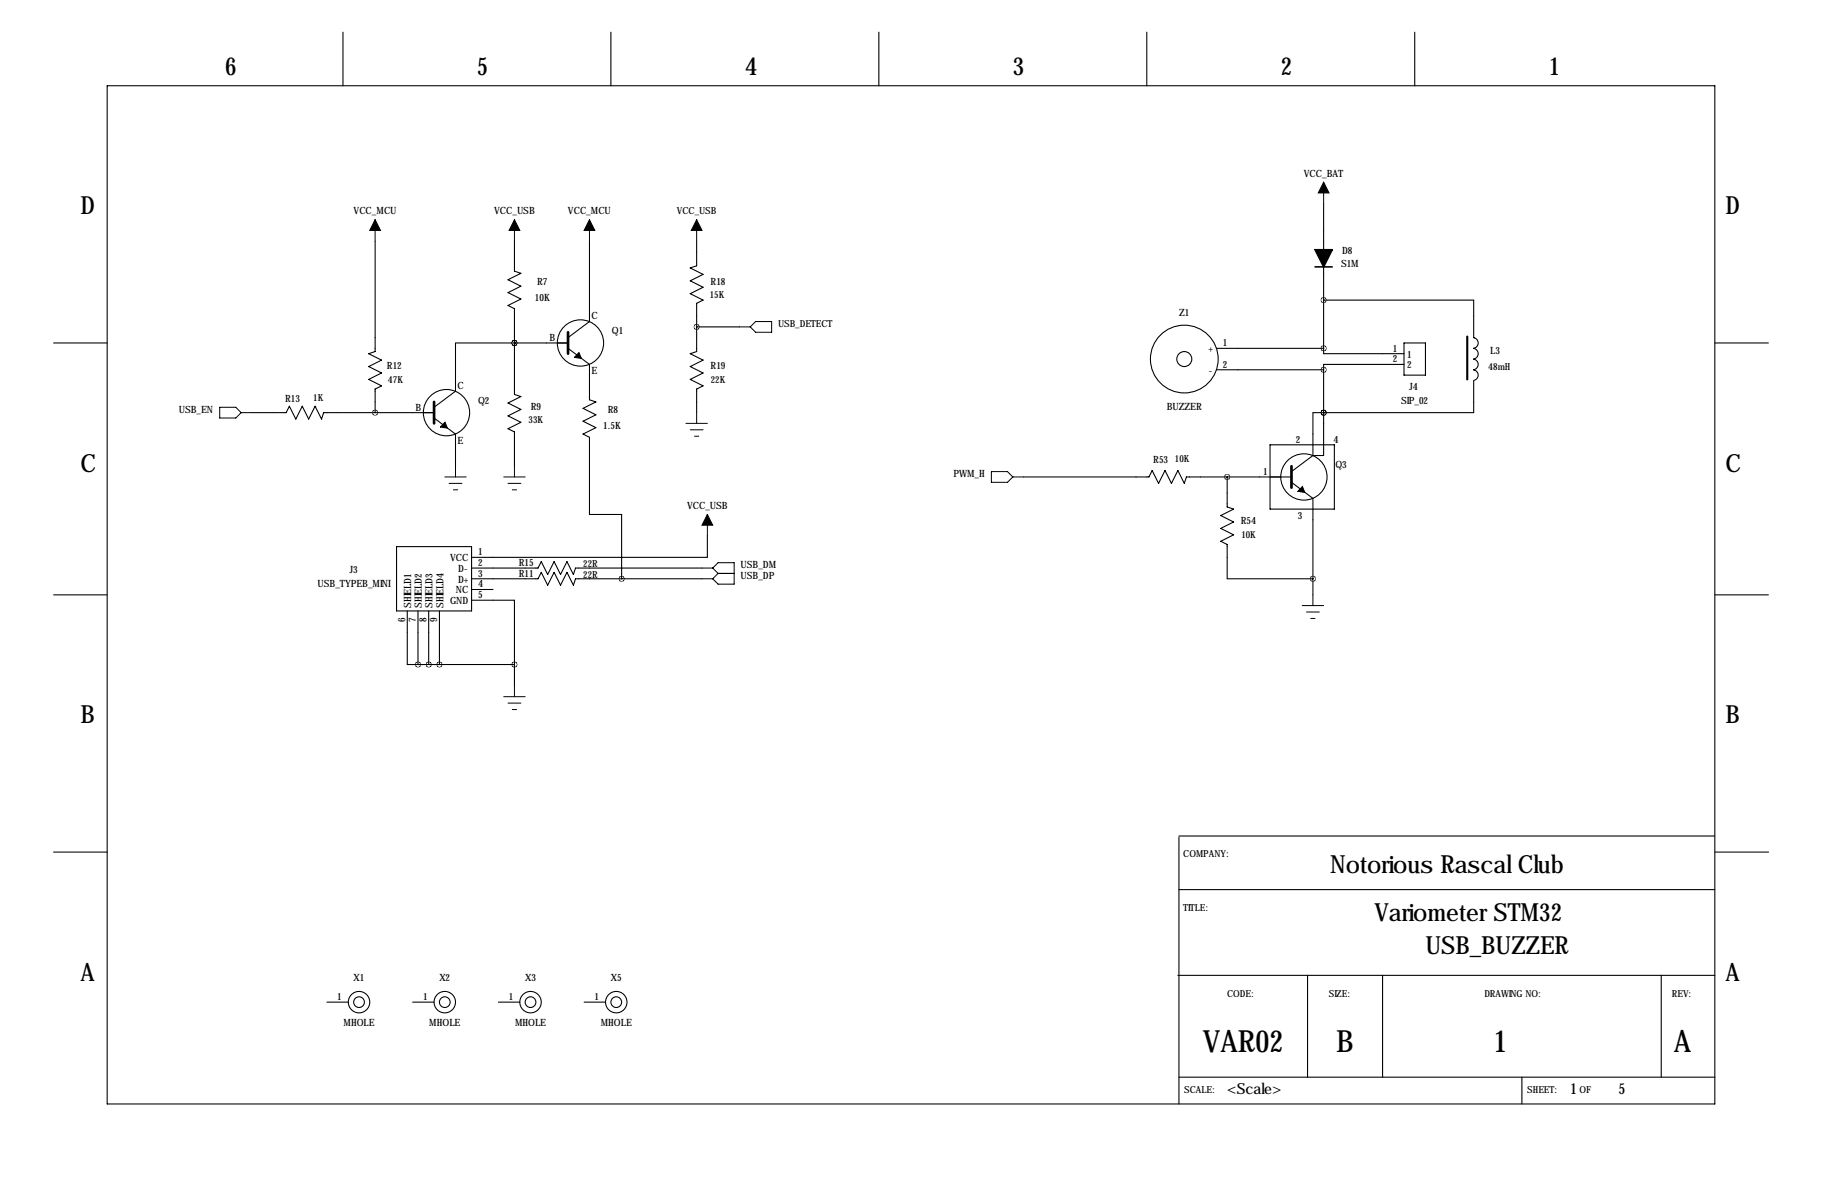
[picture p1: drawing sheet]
<svg xmlns="http://www.w3.org/2000/svg" width="432mm" height="279mm" viewBox="0 0 432 279" stroke-linecap="round" stroke-linejoin="round" font-family="sans-serif">
<g fill="none" stroke="#000" stroke-width=".25">
<path d="M81.3 7.6v12.7M144.8 7.6v12.7M208.3 7.6v12.7M271.8 7.6v12.7M335.3 7.6v12.7M25.4 20.3h381v241.3h-381zM88.9 57.2v26.1l-1.5 .5 3 1.5-3 1.6 3 1.5-3 1.5 3 1.5-1.5 .8v5.6M121.9 57.2v7.1l1.5 .5-3 1.5 3 1.5-3 1.5 3 1.6-3 1.5 1.5 .8v20.3l1.5 .5-3 1.5 3 1.5-3 1.6 3 1.5-3 1.5 1.5 .8v8.1M139.7 57.2v19l-5.1 3.8M165.1 57.2v5.8l-1.5 .5 3 1.5-3 1.5 3 1.6-3 1.5 3 1.5-1.5 .8v11.4l-1.5 .5 3 1.5-3 1.6 3 1.5-3 1.5 3 1.5-1.5 .8v5.6M313.7 48.3v10.9M165.1 77.5h10.2"/>
<path d="M313.7 71.1h35.5v8.9M313.7 63.2v19.3M12.7 81.3h12.7M59.7 97.8h8.1l.8-1.5 1.5 3 1.5-3 1.6 3 1.5-3 1.5 3 .5-1.5h26.2M102.9 99.1l5 3.8v7.6M121.9 81.3h-14v11.4l-5 3.8M121.9 81.3h.1M121.9 81.3h12.7M134.6 82.5l5.1 3.9v8.3l1.5 .5-3 1.6 3 1.5-3 1.5 3 1.5-3 1.6 1.5 .7v18.3h7.6v15.3M288.3 82.5h25.4M288.3 87.6h25.4M313.7 82.5v1.3h19"/>
<path d="M313.7 97.8h-2.6v10.1M313.7 97.8h.1M313.7 87.6v20.3h-2.6M332.7 86.4h-19v1.2M332.7 81.3h5.1v7.6h-5.1zM349.2 82.5h.1M349.2 80h.1M349.2 87.6h.1M349.2 85.1h.1M349.2 90.3v7.5h-35.5M349.3 82.6a1.27 1.27 0 0 1 1 1.2 1.27 1.27 0 0 1-1.1 1.3M349.3 80a1.27 1.27 0 0 1 1 1.3 1.27 1.27 0 0 1-1.1 1.2"/>
<path d="M349.3 87.6a1.27 1.27 0 0 1 1 1.3 1.27 1.27 0 0 1-1.1 1.3M349.3 85.1a1.27 1.27 0 0 1 1 1.3 1.27 1.27 0 0 1-1.1 1.2M406.4 81.3h12.7M242.6 113h29.7l.7-1.5 1.6 3.1 1.5-3.1 1.5 3.1 1.5-3.1 1.6 3.1 .5-1.6h24.9M290.8 113v7.1l1.6 .6-3.1 1.5 3.1 1.5-3.1 1.5 3.1 1.5-3.1 1.6 1.5 .7v8.2h20.3M301 105.4h15.2v15.3h-15.2zM306.1 114.3l5 3.8v22.9M311.1 107.9l-5 3.9M94 129.5h17.8v15.3h-17.8zM111.8 139.7h5M111.8 137.2h15.7l.8-1.6 1.5 3.1 1.5-3.1 1.5 3.1 1.6-3.1 1.5 3.1 .5-1.5h30M111.8 134.6h15.7l.8-1.5 1.5 3 1.5-3 1.5 3 1.6-3 1.5 3 .5-1.5h30"/>
<path d="M167.6 127v5.1h-55.8M12.7 141h12.7M96.5 144.8v12.7h2.6M99.1 144.8v12.7M99.1 157.5h22.8M101.6 144.8v12.7M104.1 144.8v12.7M111.8 142.2h10.1v15.3M121.9 157.5v5.1M406.4 141h12.7M279.4 198.4v63.2M279.4 198.1h127"/>
<path d="M12.7 201.9h12.7M279.4 210.8h127M406.5 201.9h12.7M77.5 237.5h5M97.8 237.5h5.1M118.1 237.5h5.1M138.4 237.5h5.1M279.1 231.1h127.3M309.9 231.1v24.2M327.7 231.1v24.2M393.7 231.1v24.2M279.4 255.3h127"/>
<path d="M360.7 255.3v6.3"/>
<circle cx="105.8" cy="97.8" r="5.5"/>
<circle cx="137.6" cy="81.3" r="5.5"/>
<circle cx="280.7" cy="85.1" r="8"/>
<circle cx="280.7" cy="85.1" r="1.78"/>
<circle cx="309" cy="113" r="5.5"/>
<circle cx="85.1" cy="237.5" r="1.27"/>
<circle cx="85.1" cy="237.5" r="2.54"/>
<circle cx="105.4" cy="237.5" r="1.27"/>
<circle cx="105.4" cy="237.5" r="2.54"/>
<circle cx="125.7" cy="237.5" r="1.27"/>
<circle cx="125.7" cy="237.5" r="2.54"/>
<circle cx="146" cy="237.5" r="1.27"/>
<circle cx="146.1" cy="237.5" r="2.54"/>
</g>
<path d="M134.6 78.7v5.1M102.9 95.2v5.1M306.1 110.5v5.1" fill="none" stroke="#000" stroke-width=".63"/>
<path d="M137.2 83.6l.6 1.3-1.7-.2zM105.5 100.1l.5 1.3-1.6-.2zM308.7 115.3l.5 1.4-1.6-.3z" fill="#000" stroke="#000" stroke-width=".25"/>
<path d="M347.7 79.8v10.1" fill="none" stroke="#000" stroke-width=".51"/>
<path d="M311.7 63.2h4" fill="none" stroke="#000" stroke-width=".38"/>
<path d="M311.7 59.2h4l-2 4z" fill="#000" stroke="#000" stroke-width=".38"/>
<g fill="none" stroke="#000" stroke-width=".24">
<path d="M88.9 52.1v5.1M121.9 52.1v5.1M139.7 52.1v5.1M165.1 52.1v5.1M313.7 43.2v5.1M175.3 77.5h2.5M177.8 77.5l1.3-1.3h3.8v2.5h-3.8zM52.1 96.5h3.8l1.2 1.3-1.2 1.3h-3.8zM57.1 97.8h2.6M165.1 97.8v2.5M105.4 113h5.1M106.4 114.6h3.1"/>
<path d="M107.4 116.1h1.1M107.9 110.5v2.5M119.4 113h5.1M120.4 114.6h3M121.4 116.1h1M121.9 110.5v2.5M162.6 100.3h5M163.6 101.9h3M164.6 103.4h1M234.9 111.8h3.9l1.2 1.2-1.2 1.3h-3.9zM240 113h2.6M166.4 134.6h2.5"/>
<path d="M166.4 137.2h2.5M167.6 121.9v5.1M168.9 134.6l1.3 1.3M168.9 134.6l1.3-1.3h3.8v5.1h-3.8l-1.3-1.2M170.2 135.9h3.8M170.2 135.9l-1.3 1.3M308.6 143.5h5.1M309.6 145h3.1M310.6 146.6h1.1M311.1 141v2.5M119.4 165.1h5.1M120.4 166.6h3"/>
<path d="M121.4 168.1h1M121.9 162.6v2.5"/>
</g>
<path d="M88.9 52.1l1.3 2.5h-2.6zM121.9 52.1l1.3 2.5h-2.6zM139.7 52.1l1.3 2.5h-2.6zM165.1 52.1l1.3 2.5h-2.6zM313.7 43.2l1.3 2.5h-2.6zM167.6 121.9l1.3 2.6h-2.5z" fill="#000" stroke="#000" stroke-width=".24"/>
<path d="M121.9 157.5a.05 .05 0 0 0 .1 0 .05 .05 0 0 0-.1 0zM99 157.5a.05 .05 0 0 0 .1 0 .05 .05 0 0 0-.1 0zM104.1 157.5a.05 .05 0 0 0 .1 0 .05 .05 0 0 0-.1 0zM121.9 81.3a.05 .05 0 0 0 .1 0 .05 .05 0 0 0-.1 0zM121.9 81.3a.05 .05 0 0 0 .1 0 .05 .05 0 0 0-.1 0zM147.3 137.2a.05 .05 0 0 0 .1 0 .05 .05 0 0 0-.1 0zM313.6 82.6a.05 .05 0 0 0 .1 0 .05 .05 0 0 0-.1 0zM313.6 71.1a.05 .05 0 0 0 .1 0 .05 .05 0 0 0-.1 0zM313.6 97.8a.05 .05 0 0 0 .1 0 .05 .05 0 0 0-.1 0zM313.6 97.8a.05 .05 0 0 0 .1 0 .05 .05 0 0 0-.1 0zM290.8 113a.05 .05 0 0 0 .1 0 .05 .05 0 0 0-.1 0zM311.1 137.2a.05 .05 0 0 0 .1 0 .05 .05 0 0 0-.1 0zM313.6 87.6a.05 .05 0 0 0 .1 0 .05 .05 0 0 0-.1 0z" fill="#000" stroke="#000" stroke-width="1.3"/>
<g font-size="7.3">
<text x="285.1" y="249.2">VAR02</text>
<text x="316.7" y="249.2">B</text>
<text x="353.9" y="249.2">1</text>
<text x="396.7" y="249.2">A</text>
</g>
<g font-size="5.9">
<text x="53.3" y="17.8">6</text>
<text x="113" y="17.8">5</text>
<text x="176.5" y="17.8">4</text>
<text x="240" y="17.8">3</text>
<text x="303.5" y="17.8">2</text>
<text x="367" y="17.8">1</text>
<text x="19" y="50.8">D</text>
<text x="408.9" y="50.8">D</text>
<text x="19" y="111.8">C</text>
<text x="408.9" y="111.8">C</text>
<text x="19" y="171.4">B</text>
<text x="408.9" y="171.4">B</text>
<text x="315.2" y="206.8">Notorious Rascal Club</text>
<text x="325.7" y="218.2">Variometer STM32</text>
<text x="337.8" y="226.1">USB_BUZZER</text>
<text x="19" y="232.4">A</text>
<text x="408.9" y="232.4">A</text>
</g>
<g font-size="3.6">
<text x="290.8" y="259.2">&lt;Scale&gt;</text>
<text x="372.1" y="259.2">1</text>
<text x="383.5" y="259.2">5</text>
</g>
<g font-size="2.4">
<text x="309" y="41.9">VCC_BAT</text>
<text x="83.8" y="50.8">VCC_MCU</text>
<text x="117.1" y="50.8">VCC_USB</text>
<text x="134.6" y="50.8">VCC_MCU</text>
<text x="317.8" y="63.3">S1M</text>
<text x="318.1" y="60.3">D8</text>
<text x="126.8" y="71.4">10K</text>
<text x="127.3" y="67.7">R7</text>
<text x="168.4" y="67.7">R18</text>
<text x="140.2" y="75.7">C</text>
<text x="279.4" y="74.9">Z1</text>
<text x="130.2" y="80.8">B</text>
<text x="145" y="79.2">Q1</text>
<text x="286.4" y="83.5">+</text>
<text x="289.8" y="82">1</text>
<text x="330.1" y="83.3">1</text>
<text x="353.2" y="83.9">L3</text>
<text x="91.7" y="87.5">R12</text>
<text x="140.2" y="88.7">E</text>
<text x="168.4" y="87.5">R19</text>
<text x="286.4" y="88.6">-</text>
<text x="289.8" y="87.1">2</text>
<text x="330.1" y="85.9">2</text>
<text x="333.5" y="87.3">2</text>
<text x="333.5" y="84.8">1</text>
<text x="67.6" y="95.2">R13</text>
<text x="108.5" y="92.2">C</text>
<text x="113.3" y="95.8">Q2</text>
<text x="332.1" y="95.8">SIP_02</text>
<text x="334" y="92.5">J4</text>
<text x="42.4" y="97.8">USB_EN</text>
<text x="98.5" y="97.3">B</text>
<text x="125.8" y="97.1">R9</text>
<text x="142.9" y="101.6">1.5K</text>
<text x="144.1" y="97.9">R8</text>
<text x="276.5" y="97.1">BUZZER</text>
<text x="108.5" y="105.2">E</text>
<text x="307.1" y="104.9">2</text>
<text x="316" y="104.9">4</text>
<text x="226" y="113">PWM_H</text>
<text x="273.3" y="109.7">R53</text>
<text x="299.4" y="112.5">1</text>
<text x="316.5" y="111">Q3</text>
<text x="162.8" y="120.7">VCC_USB</text>
<text x="294.1" y="124.3">R54</text>
<text x="307.6" y="123">3</text>
<text x="113.3" y="131.6">1</text>
<text x="82.9" y="135.9">J3</text>
<text x="106.7" y="133">VCC</text>
<text x="108.6" y="135.6">D-</text>
<text x="113.3" y="136.7">3</text>
<text x="113.3" y="134.1">2</text>
<text x="122.9" y="134.1">R15</text>
<text x="122.9" y="136.7">R11</text>
<text x="175.5" y="134.6">USB_DM</text>
<text x="175.5" y="137.2">USB_DP</text>
<text x="75.3" y="139">USB_TYPEB_MINI</text>
<text x="106.7" y="143.2">GND</text>
<text x="108" y="140.6">NC</text>
<text x="108.6" y="138.1">D+</text>
<text x="113.3" y="141.7">5</text>
<text x="113.3" y="139.2">4</text>
<text x="96" y="147.4" transform="rotate(-90 96 147.4)">6</text>
<text x="97.5" y="144" transform="rotate(-90 97.5 144)">SHIELD1</text>
<text x="98.6" y="147.4" transform="rotate(-90 98.6 147.4)">7</text>
<text x="100" y="144" transform="rotate(-90 100 144)">SHIELD2</text>
<text x="101.1" y="147.4" transform="rotate(-90 101.1 147.4)">8</text>
<text x="102.5" y="144" transform="rotate(-90 102.5 144)">SHIELD3</text>
<text x="103.6" y="147.4" transform="rotate(-90 103.6 147.4)">9</text>
<text x="105.1" y="144" transform="rotate(-90 105.1 144)">SHIELD4</text>
<text x="83.8" y="232.4">X1</text>
<text x="104.1" y="232.4">X2</text>
<text x="124.4" y="232.4">X3</text>
<text x="144.8" y="232.4">X5</text>
<text x="79.9" y="237">1</text>
<text x="100.3" y="237">1</text>
<text x="120.6" y="237">1</text>
<text x="140.9" y="237">1</text>
<text x="81.4" y="243.2">MHOLE</text>
<text x="101.7" y="243.2">MHOLE</text>
<text x="122.1" y="243.2">MHOLE</text>
<text x="142.4" y="243.2">MHOLE</text>
</g>
<g font-size="2.3">
<text x="160.4" y="50.8">VCC_USB</text>
<text x="168.2" y="70.6">15K</text>
<text x="184.4" y="77.5">USB_DETECT</text>
<text x="352.7" y="87.6">48mH</text>
<text x="74.3" y="95">1K</text>
<text x="91.9" y="90.7">47K</text>
<text x="168.5" y="90.7">22K</text>
<text x="125.3" y="100.3">33K</text>
<text x="278.4" y="109.5">10K</text>
<text x="294.2" y="127.5">10K</text>
<text x="138.2" y="134.4">22R</text>
<text x="138.2" y="136.9">22R</text>
<text x="280.4" y="203.2">COMPANY:</text>
<text x="280.4" y="215.9">TITLE:</text>
<text x="290.8" y="236.2">CODE:</text>
<text x="315" y="236.2">SIZE:</text>
<text x="351.8" y="236.2">DRAWING NO:</text>
<text x="396.2" y="236.2">REV:</text>
<text x="280.7" y="259.1">SCALE:</text>
<text x="361.9" y="259.1">SHEET:</text>
<text x="374.3" y="259.1">OF</text>
</g>
</svg>
